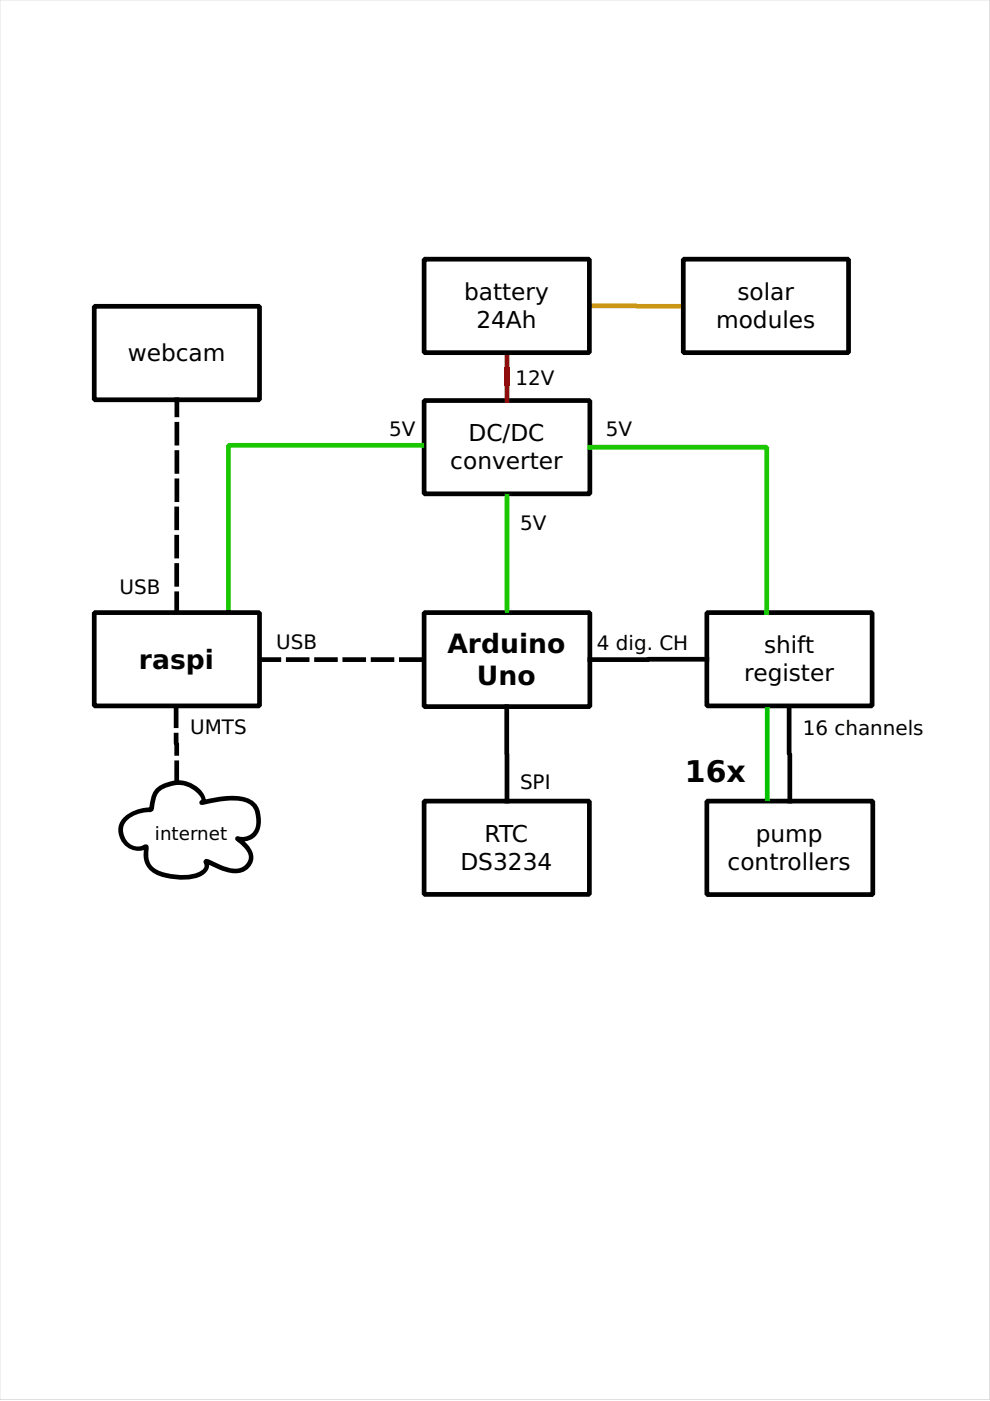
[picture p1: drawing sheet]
<svg xmlns="http://www.w3.org/2000/svg" width="210mm" height="297mm" viewBox="0 0 210 297" stroke-linecap="round" stroke-linejoin="round" font-family="sans-serif">
<path d="M0 0h209.8v296.8l-209.8-.1zM0 0v296.7h209.8v-296.7z" fill="#000"/>
<path d="M89.9 84.9h35.2v19.8h-35.2z" fill-rule="evenodd" fill="#fff"/>
<path d="M89.4 84.9l.5-.5h35.2l.5 .5v19.8l-.5 .5h-35.2l-.5-.5zM89.9 84.9h.5v19.8h-.5v-.5h35.2v.5h-.5v-8.5v-11.3h.5v.5h-35.2z" fill="#000"/>
<path d="M89.9 129.9h35.2v19.9h-35.2z" fill-rule="evenodd" fill="#fff"/>
<g fill="#000">
<path d="M54.6 139.4h5v1h-5zM60.6 139.4h5v1h-5zM66.6 139.4h5v1h-5zM72.6 139.4h5v1h-5zM78.6 139.4h5v1h-5zM84.6 139.4h5v1h-5z"/>
<path d="M89.4 129.9l.5-.5h35.2l.5 .5v19.9l-.5 .5h-35.2l-.5-.5zM89.9 129.9h.5v19.9h-.5v-.5h35.2v.5h-.5v-19.9h.5v.5h-35.2z"/>
</g>
<path d="M107 74.2h1v7.6h-1v-3.9h1v7.5h-1v-7.5h1v3.9h-1z" fill="#b70000"/>
<path d="M47.9 94.4l.5-.5h41.5v1h-41.5v-.5h.5v36.5h-1z" fill="#1bc700"/>
<path d="M149.9 129.9h35v19.8h-35z" fill-rule="evenodd" fill="#fff"/>
<path d="M149.4 129.9l.5-.5h35l.5 .5v19.8l-.5 .5h-35l-.5-.5zM149.9 129.9h.5v19.8h-.5v-.5h35v.5h-.5v-19.8h.5v.5h-35z" fill="#000"/>
<path d="M149.9 169.8h35.2v19.9h-35.2z" fill-rule="evenodd" fill="#fff"/>
<g fill="#000">
<path d="M124.6 139.4h12.9v.5h-.5l.5-.6h12.9v1h-12.9v-.5h.5l-.5 .6h-12.9zM166.8 149.3h1v10.5h-.5v-.5l.7 .5v10.5h-1v-10.5h.5v.5l-.7-.5z"/>
<path d="M149.9 169.4h35.2l.5 .4v19.9l-.5 .5h-35.2l-.5-.5v-19.9zM149.9 169.8h.5v19.9h-.5v-.5h35.2v.5h-.5v-19.9h.5v.5h-35.2z"/>
</g>
<path d="M124.6 94.3h38l.5 .5v35.6h-1v-35.6h.5v.5h-38z" fill="#1bc700"/>
<path d="M89.9 169.8h35.1v19.8h-35.1z" fill-rule="evenodd" fill="#fff"/>
<g fill="#000">
<path d="M106.9 149.3h1v10.5h-.5v-.5l.6 .5v10.5h-1v-10.5h.5v.5l-.6-.5z"/>
<path d="M89.9 169.4h35.1l.5 .4v19.8l-.5 .5h-35.1l-.5-.5v-19.8zM89.9 169.8h.5v19.8h-.5v-.5h35.1v.5h-.5v-19.8h.5v.5h-35.1z"/>
</g>
<path d="M107 104.7h1v25.2h-1z" fill="#1bc700"/>
<path d="M124.6 64.3h10.4l.5 .5-.5 .1v-.5h10.4v1h-10.4l-.5-.5 .5-.1v.5h-10.4z" fill="#c79302"/>
<path d="M26.9 173.3a8 8 0 0 1 5.1-1.6l.1-.3a7.2 7.2 0 0 1 1.3-3.8 6.3 6.3 0 0 1 9.5 1.1l.2 1.1-.3 .4a30.6 30.6 0 0 1 7.5-.9 4.4 4.4 0 0 1 4.3 2.8 5.1 5.1 0 0 1-.8 4.9 3.6 3.6 0 0 1-3.5 .8l1 .8a3.8 3.8 0 0 1 1.7 4.2 3.5 3.5 0 0 1-4.4 1.7l-2-.6-2.3-1.1-.6-.1a1.86 1.86 0 0 1-1.2 2.6 12 12 0 0 1-9.9-.7 5 5 0 0 1-1.6-5l-.1-.1a3.7 3.7 0 0 1-4.7-1.3 3.7 3.7 0 0 1 .7-4.9z" fill-rule="evenodd" fill="#fff"/>
<path d="M26.7 174.2a3.3 3.3 0 0 0 .2 4.1 3.3 3.3 0 0 0 4 .7 .9 .9 0 0 1 .6 1.3 3.7 3.7 0 0 0 2.7 4.5 11.7 11.7 0 0 0 8.3-.1 1.35 1.35 0 0 0 .6-2 .78 .78 0 0 1 1.4-.4l.4 .2a12.9 12.9 0 0 0 5.4 1.7 2.46 2.46 0 0 0 2.3-1.7 2.46 2.46 0 0 0-.9-2.8l-.5-.6a2.79 2.79 0 0 1-1.3-1.3l.1-.4 .4-.1 .3 .1-.2 .4 .2-.4a2.95 2.95 0 0 0 3.6-3.2 4.3 4.3 0 0 0-1.5-3.7 11.1 11.1 0 0 0-7.1-.4l-1.6 .3a1.82 1.82 0 0 1-1.7 .1l-.1-.6 .3-.2a1.06 1.06 0 0 0-.5-1.3 5.5 5.5 0 0 0-5.1-1.9l-.1-.5 .1 .5a5.3 5.3 0 0 0-3.6 1.8l-.5 1.3-.3 2-.2 .3-.4 .3a7 7 0 0 0-5.3 2zM26.3 173.3a8.3 8.3 0 0 1 5.7-2.1v.5l-.5-.2 .2-.3 .4 .2-.5-.1 .2-.9a4.7 4.7 0 0 1 3.8-4.6 6.2 6.2 0 0 1 8 3.5l-.2 .9-.3 .3-.2-.4 .2 .4a.49 .49 0 0 0 .1-.5 .49 .49 0 0 0-.4-.3l1-.3a18.7 18.7 0 0 1 8.4-.3 4 4 0 0 1 2.9 2.9l-.5 .1 .5-.1a5.2 5.2 0 0 1-1.3 5.6 4 4 0 0 1-3.5 .7l.5-.3v-.4a7.2 7.2 0 0 1 2.9 3.7 3.1 3.1 0 0 1-.9 2.7l-.4-.3 .4 .3a5.1 5.1 0 0 1-5.7 .6l-3.3-1.5 .4-.4-.5 .2 .5-.2a2.3 2.3 0 0 1-1.3 2.9 11.4 11.4 0 0 1-8 .4l.1-.4-.1 .4a5 5 0 0 1-4.4-4.3v-1.9l.5 .2-.3-.4 .3 .4a4.2 4.2 0 0 1-5.9-3.4l.5-.1-.5 .1a3.6 3.6 0 0 1 1.2-3.3z" fill="#000"/>
<path d="M20 64.9h35v19.9h-35z" fill-rule="evenodd" fill="#fff"/>
<g fill="#000">
<path d="M19.5 64.9l.5-.5h35l.5 .5v19.9l-.5 .5h-35l-.5-.5zM20 64.9h.5v19.9h-.5v-.5h35v.5h-.5v-4.3v-15.6h.5v.5h-35z"/>
<path d="M37 125.4h1v5h-1zM37 119.4h1v5h-1zM37 113.4h1v5h-1zM37 107.4h1v5h-1zM37 101.4h1v5h-1zM37 95.5h1v4.9h-1zM37 89.5h1v5h-1zM37 84.3h1v4.2h-1z"/>
<path d="M36.8 149.4h1v5h-1zM36.8 155.4h1v2.2h-.5v-.5l.7 .5v2.6h-1v-2.6h.5v.5l-.7-.5zM37 161.2h1v4.7h-1z"/>
</g>
<path d="M89.9 55h35.1v19.8h-35.1z" fill-rule="evenodd" fill="#fff"/>
<path d="M89.9 54.5h35.1l.5 .5v19.8l-.5 .5h-35.1l-.5-.5v-19.8zM89.9 55h.5v19.8h-.5v-.5h35.1v.5h-.5v-7.1v-12.7h.5v.5h-35.1z" fill="#000"/>
<path d="M20 129.9h35v19.8h-35z" fill-rule="evenodd" fill="#fff"/>
<path d="M19.5 129.9l.5-.5h35l.5 .5v19.8l-.5 .5h-35l-.5-.5zM20 129.9h.5v19.8h-.5v-.5h35v.5h-.5v-19.8h.5v.5h-35z" fill="#000"/>
<path d="M144.9 55h35v19.8h-35z" fill-rule="evenodd" fill="#fff"/>
<path d="M144.9 54.5h35l.5 .5v19.8l-.5 .5h-35l-.5-.5v-19.8zM144.9 55h.5v19.8h-.5v-.5h35v.5h-.5v-4.3v-15.5h.5v.5h-35z" fill="#000"/>
<path d="M162.2 149.9h1v19.9h-1z" fill="#03c300"/>
<text font-size="6.3" x="145.2" y="165.9">16x</text>
<g font-size="5.6">
<text x="29.5" y="141.8">raspi</text>
<text x="94.9" y="138.4">Arduino</text>
<text x="101.1" y="145.1">Uno</text>
</g>
<g font-size="4.9">
<text x="98.4" y="63.6">battery</text>
<text x="156.3" y="63.6">solar</text>
<text x="101" y="69.5">24Ah</text>
<text x="151.8" y="69.5">modules</text>
<text x="27.1" y="76.6">webcam</text>
<text x="99.3" y="93.6">DC/DC</text>
<text x="95.5" y="99.5">converter</text>
<text x="162" y="138.5">shift</text>
<text x="157.8" y="144.4">register</text>
<text x="102.7" y="178.5">RTC</text>
<text x="160.2" y="178.5">pump</text>
<text x="97.6" y="184.4">DS3234</text>
<text x="154.3" y="184.4">controllers</text>
</g>
<g font-size="4.2">
<text x="109.3" y="81.6">12V</text>
<text x="82.5" y="92.5">5V</text>
<text x="128.5" y="92.4">5V</text>
<text x="110.3" y="112.4">5V</text>
<text x="25.3" y="125.9">USB</text>
<text x="58.5" y="137.6">USB</text>
<text x="126.6" y="137.8">4 dig. CH</text>
<text x="40.3" y="155.6">UMTS</text>
<text x="170.2" y="155.9">16 channels</text>
<text x="110.3" y="167.3">SPI</text>
</g>
<text font-size="3.9" x="32.9" y="178">internet</text>
</svg>
